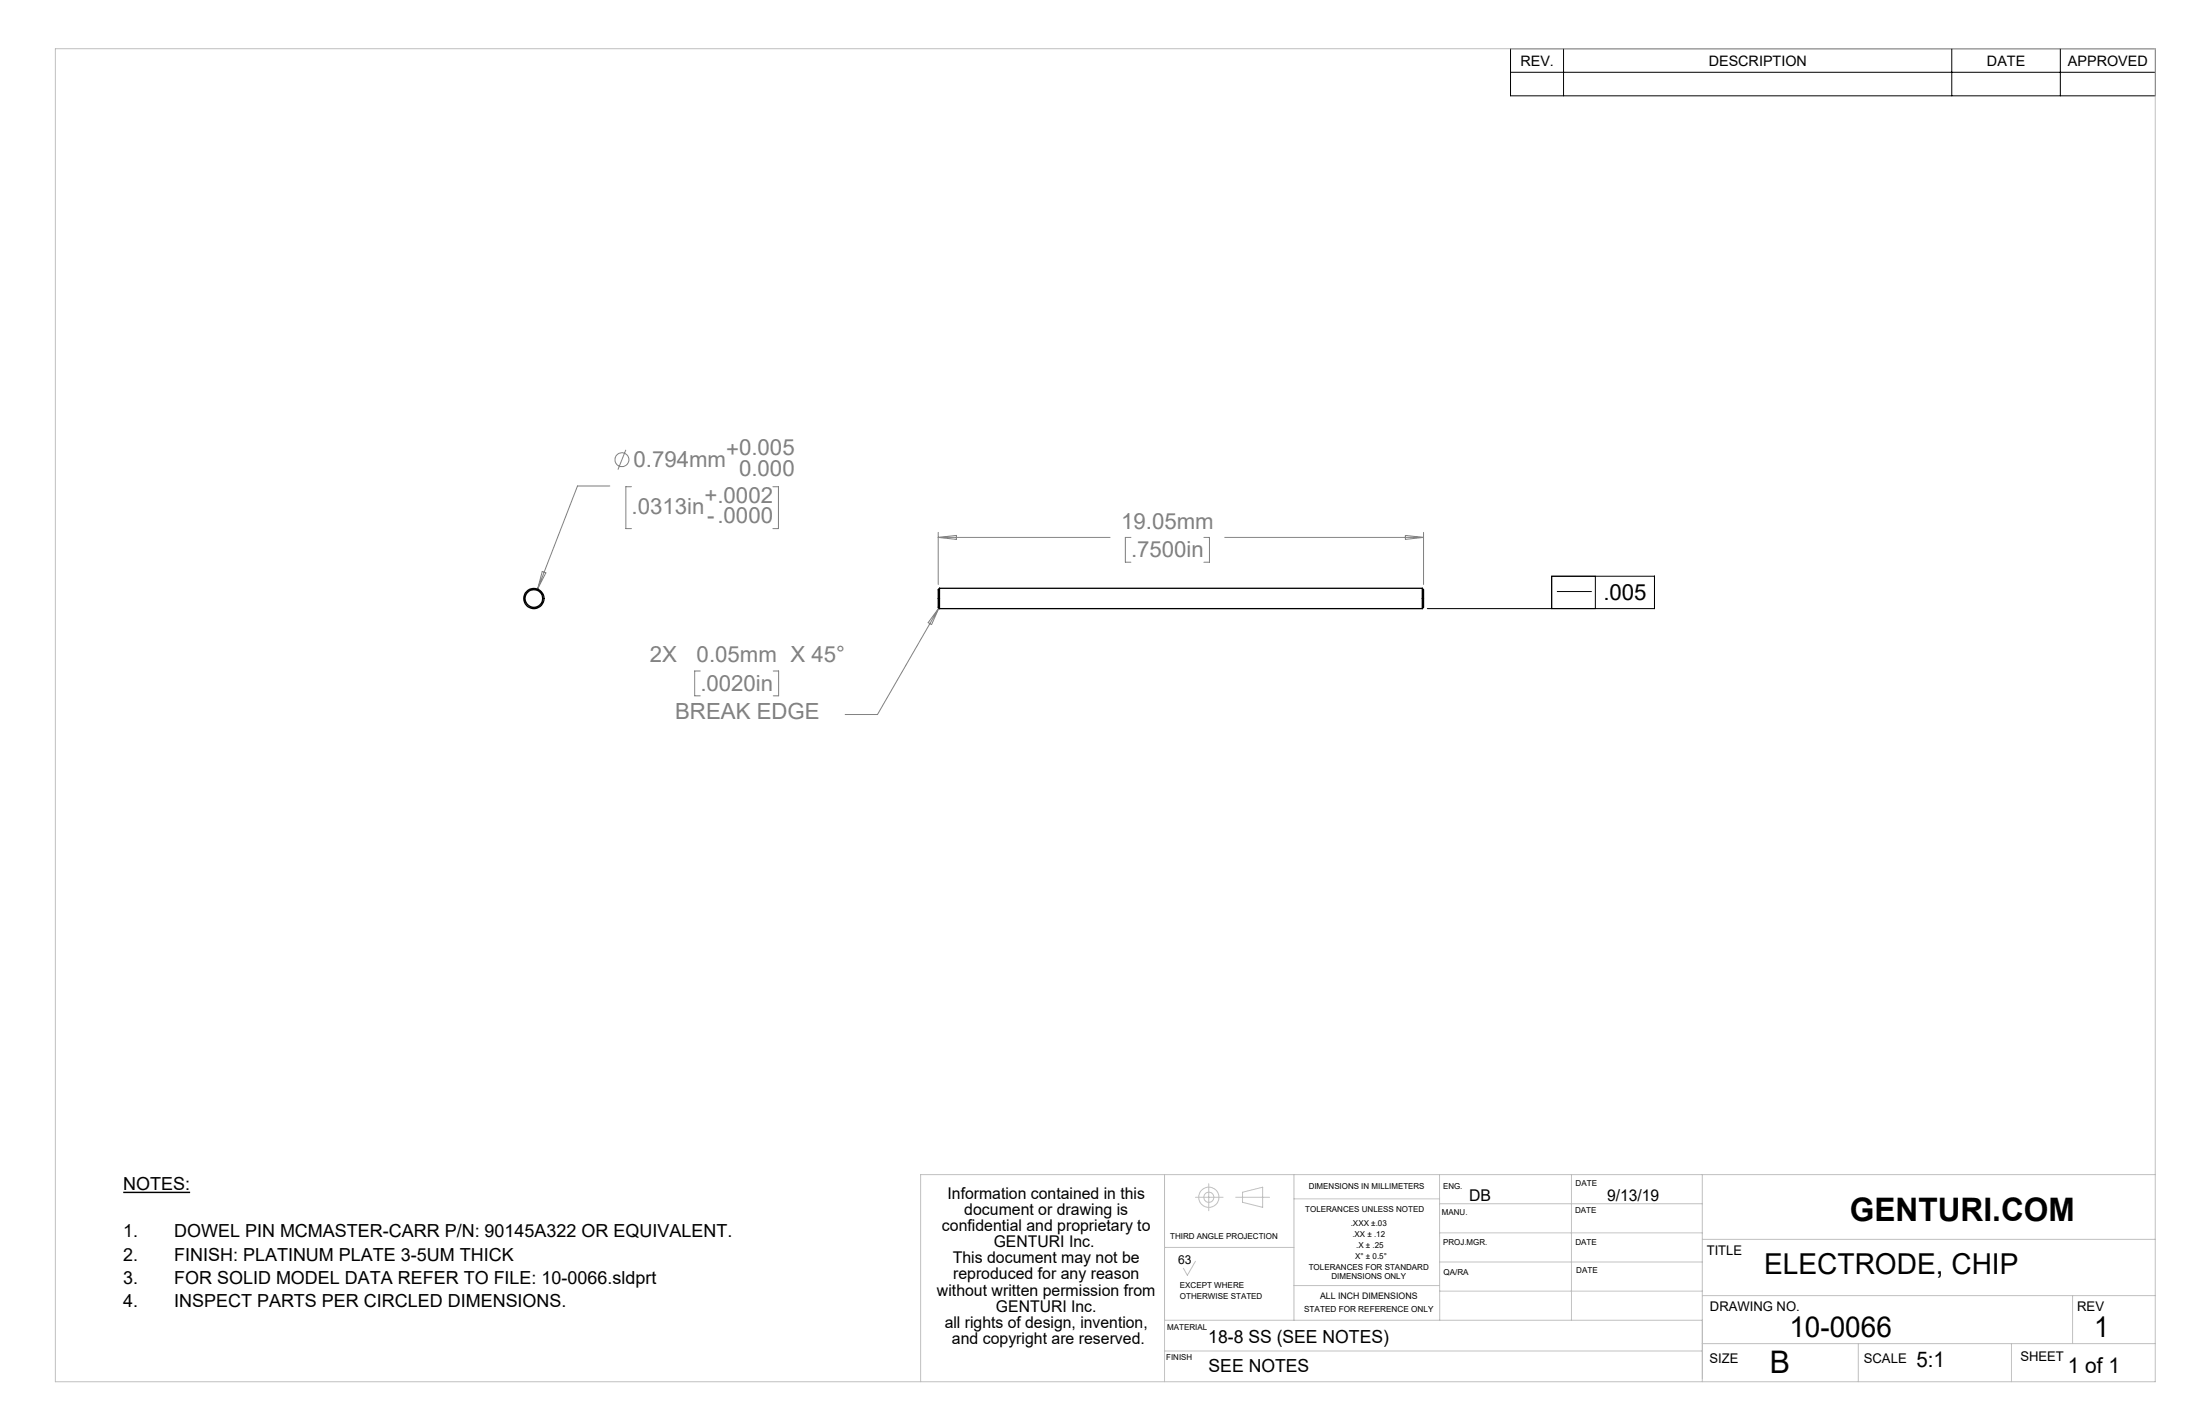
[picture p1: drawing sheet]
<svg xmlns="http://www.w3.org/2000/svg" width="432mm" height="279mm" viewBox="0 0 432 279" stroke-linecap="round" stroke-linejoin="round" font-family="sans-serif">
<path d="M296.5 9.6h126.6v9.2h-126.6zM296.5 14.2h126.6M306.9 9.6v9.2M383.1 9.6v9.2M404.4 9.6v9.2M280.1 119.4h44.6v-6.3h-20.1v6.3M305.6 116.1h6.8M313.1 113.1v6.3" fill="none" stroke="#000" stroke-width=".2"/>
<g fill="none" stroke="#808080" stroke-width=".2">
<path d="M119.7 95.4h-6.4l-7.8 20.2M122.8 88.3l-1.5 3.8M123.9 95.5h-1.1v8.2h1.1M151.7 95.5h1.1v8.2h-1.1M106.4 112.1l.7 .3-1.6 3.2zM184.2 105.4h33.7M184.2 104.5v10.2M184.2 105.4l3.5-.3v.7zM184.3 119.3l-1.5 3.3-.6-.4zM184.3 119.3l-12.1 20.9h-6.3M222 105.4h-1.1v4.9h1.1M236.3 105.4h1.1v4.9h-1.1"/>
<path d="M240.4 105.4h39M275.8 105.1l3.6 .3-3.6 .4zM279.4 104.5v10.2M137.4 131.7h-1.1v4.8h1.1M151.8 131.7h1v4.8h-1"/>
<circle cx="122.1" cy="90.2" r="1.36"/>
</g>
<path d="M24.2 234h13.1" fill="none" stroke="#000" stroke-width=".28"/>
<g fill="none" stroke="#c0c0c0" stroke-width=".2">
<path d="M10.9 9.6h412.1v261.5h-412.1zM228.6 230.5v40.6M234.6 234.9h5.5M237.2 232.3v5.3M242.5 234.9h6.7M243.9 233.9l3.9-1v4l-3.9-1zM254 230.5v28.5M254 235.2h28.5M282.5 230.5l.1 28.5M282.5 236.2h51.6M308.4 230.5v28.5M334.1 230.5v40.6"/>
<path d="M423 230.5h-242.3v40.6M228.6 259h105.5M228.6 244.8h25.4M234.6 247.5l-1.6 2.7-.7-1.4M254 252.2h28.5M282.5 241.9h51.6M282.6 253.3h51.5M282.6 247.6h51.5M334.1 243.2h88.9M334.1 254.2h88.9M406.8 254.2v9.4M228.6 265.1h105.5"/>
<path d="M334.1 263.6h88.9M364.7 263.6v7.5M394.8 263.6v7.5"/>
<circle cx="237.3" cy="234.9" r="1.01"/>
<circle cx="237.3" cy="234.9" r="1.98"/>
</g>
<g fill="none" stroke="#000" stroke-width=".25">
<path d="M184.4 115.4v4M184.4 115.4a2.09 2.09 0 0 0-.3 1.7v2.1l.3 .2M184.4 115.4h94.8M184.4 119.4h94.8M279.2 115.4v4M279.2 115.4a2.09 2.09 0 0 1 .2 1.7v2.1l-.2 .2"/>
<circle cx="104.8" cy="117.4" r="1.72"/>
<circle cx="104.8" cy="117.4" r="1.99"/>
</g>
<text font-size="6.3" x="363.1" y="239.6">GENTURI.COM</text>
<text font-size="6.1" x="347.3" y="269.5">B</text>
<g font-size="5.6">
<text x="346.3" y="249.9">ELECTRODE, CHIP</text>
<text x="351.2" y="262.4">10-0066</text>
<text x="411" y="262.4">1</text>
</g>
<g font-size="4.4" fill="#808080">
<text x="142.5" y="89.7">+0.005</text>
<text x="124.3" y="91.6">0.794mm</text>
<text x="145.1" y="93.4">0.000</text>
<text x="124" y="100.9">.0313in</text>
<text x="138.3" y="98.6">+.0002</text>
<text x="138.8" y="102.7">-.0000</text>
<text x="220.1" y="103.7">19.05mm</text>
<text x="222" y="109.3">.7500in</text>
<text x="127.5" y="129.9">2X</text>
<text x="136.7" y="129.9">0.05mm X 45°</text>
<text x="137.5" y="135.5">.0020in</text>
<text x="132.5" y="141.1">BREAK EDGE</text>
</g>
<text font-size="4.4" x="314.7" y="117.7">.005</text>
<g font-size="4.2">
<text x="376.2" y="268.2">5:1</text>
<text x="405.8" y="269.3">1 of 1</text>
</g>
<g font-size="3.5">
<text x="24.2" y="233.6">NOTES:</text>
<text x="24.2" y="242.8">1.</text>
<text x="34.2" y="242.8">DOWEL PIN MCMASTER-CARR P/N: 90145A322 OR EQUIVALENT.</text>
<text x="24.2" y="247.3">2.</text>
<text x="24.2" y="251.8">3.</text>
<text x="34.2" y="247.3">FINISH: PLATINUM PLATE 3-5UM THICK</text>
<text x="34.2" y="251.8">FOR SOLID MODEL DATA REFER TO FILE: 10-0066.sldprt</text>
<text x="24.2" y="256.4">4.</text>
<text x="34.2" y="256.4">INSPECT PARTS PER CIRCLED DIMENSIONS.</text>
<text x="237.2" y="263.6">18-8 SS (SEE NOTES)</text>
<text x="237.2" y="269.3">SEE NOTES</text>
</g>
<g font-size="3.2">
<text x="186" y="235.2">Information contained in this</text>
<text x="189.3" y="238.3">document or drawing is</text>
<text x="288.3" y="235.6">DB</text>
<text x="315.4" y="235.6">9/13/19</text>
<text x="184.9" y="241.5">confidential and proprietary to</text>
<text x="195" y="244.7">GENTURI Inc.</text>
<text x="187" y="247.9">This document may not be</text>
<text x="187.1" y="251">reproduced for any reason</text>
<text x="183.9" y="254.2">without written permission from</text>
<text x="195.5" y="257.4">GENTURI Inc.</text>
<text x="185.4" y="260.6">all rights of design, invention,</text>
<text x="186.9" y="263.7">and copyright are reserved.</text>
</g>
<g font-size="2.8">
<text x="298.4" y="12.9">REV.</text>
<text x="335.4" y="12.9">DESCRIPTION</text>
<text x="390" y="12.9">DATE</text>
<text x="405.9" y="12.9">APPROVED</text>
</g>
<g font-size="2.6">
<text x="335" y="246.2">TITLE</text>
<text x="335.6" y="257.2">DRAWING NO.</text>
<text x="407.7" y="257.2">REV</text>
<text x="335.5" y="267.4">SIZE</text>
<text x="365.8" y="267.4">SCALE</text>
<text x="396.5" y="267.1">SHEET</text>
</g>
<text font-size="2.4" x="231.3" y="248.1">63</text>
<text font-size="1.8" x="259.1" y="254.8">ALL INCH DIMENSIONS</text>
<g font-size="1.6">
<text x="256.9" y="233.3">DIMENSIONS IN MILLIMETERS</text>
<text x="283.2" y="233.3">ENG.</text>
<text x="309.3" y="232.7">DATE</text>
<text x="256.2" y="237.8">TOLERANCES UNLESS NOTED</text>
<text x="283" y="238.4">MANU.</text>
<text x="309.1" y="238.1">DATE</text>
<text x="229.7" y="243.1">THIRD ANGLE PROJECTION</text>
<text x="265.1" y="240.5">.XXX ±.03</text>
<text x="265.4" y="242.6">.XX ± .12</text>
<text x="266.2" y="244.8">.X ± .25</text>
<text x="283.2" y="244.3">PROJ.MGR.</text>
<text x="309.2" y="244.3">DATE</text>
<text x="256.9" y="249.2">TOLERANCES FOR STANDARD</text>
<text x="261.3" y="251">DIMENSIONS ONLY</text>
<text x="266" y="247">X° ± 0.5°</text>
<text x="283.3" y="250.2">QA/RA</text>
<text x="309.4" y="249.9">DATE</text>
<text x="231.6" y="252.7">EXCEPT WHERE</text>
<text x="231.6" y="254.8">OTHERWISE STATED</text>
<text x="256" y="257.5">STATED FOR REFERENCE ONLY</text>
<text x="229.1" y="260.9">MATERIAL</text>
<text x="228.9" y="266.9">FINISH</text>
</g>
</svg>
